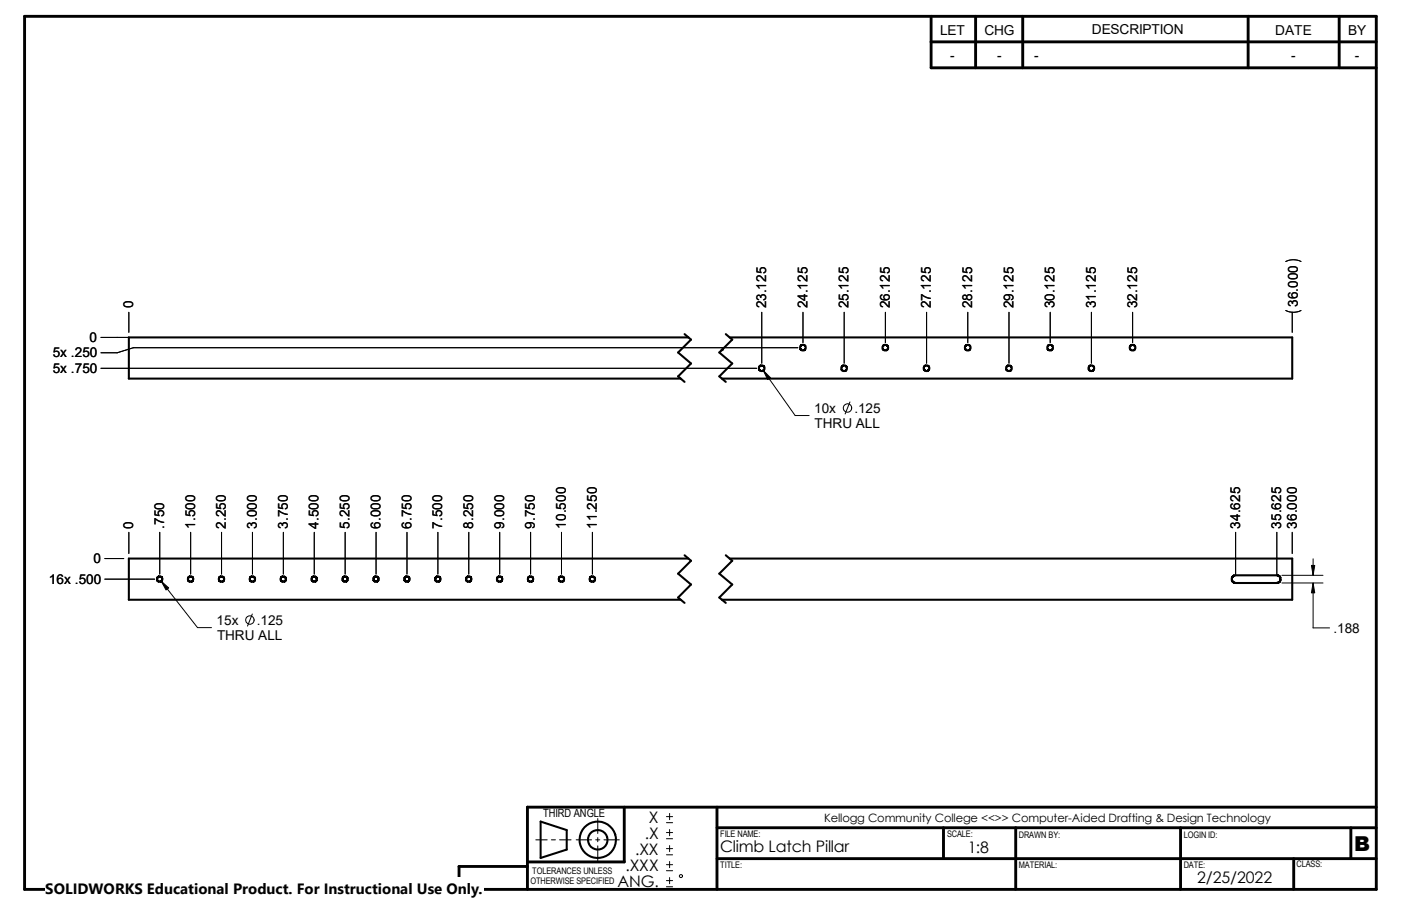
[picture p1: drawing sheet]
<svg xmlns="http://www.w3.org/2000/svg" width="432mm" height="279mm" viewBox="0 0 432 279" stroke-linecap="round" stroke-linejoin="round" font-family="sans-serif">
<g fill="none" stroke="#000" stroke-width=".31">
<path d="M39.7 96.3v6.2M234.8 96.3v15.7M247.5 96.3v9.4M260.2 96.3v15.7M272.9 96.3v9.4M285.6 96.3v15.7M298.3 96.3v9.4M311 96.3v15.7M323.7 96.3v9.4M336.4 96.3v15.7M349.1 96.3v9.4M396.3 80.6a5.3 5.3 0 0 1 4.7 0"/>
<path d="M396.3 95.8a5.3 5.3 0 0 0 4.7 0M398.3 96.3v6.2M31.1 104.1h8.6M31.1 113.6h202.1M235.3 114.3l9.8 13.8h4.3M245.9 107.2h-204.8l-5 1.6h-5M262 124l-1.5 3.7M32.3 172.3h5.8M32.3 178.6h15.4M39.7 164.2v6.5M49.2 164.2v12.8M49.7 179.2l11.2 14.3h4.3"/>
<path d="M58.8 164.2v12.8M68.3 164.2v12.8M77.8 164.2v12.8M87.3 164.2v12.8M96.9 164.2v12.8M106.4 164.2v12.8M115.9 164.2v12.8M125.4 164.2v12.8M135 164.2v12.8M144.5 164.2v12.8M154 164.2v12.8M163.5 164.2v12.8"/>
<path d="M173.1 164.2v12.8M182.6 164.2v12.8M380.8 164.2v12.8M393.5 164.2v12.8M395.1 179.8h12.7M395.1 177.4h12.7M398.3 164.2v6.5M404.7 172.3v5.1M404.7 179.8v13.8h5.1M77.8 189.4l-1.5 3.7M165.1 259h3.6M169.9 259h1.3"/>
<path d="M172.5 259h3.5M177.6 259h4.7M183.6 259h1.3M184.2 252.4v4.6M184.2 258.3v1.3M186.1 259h4.8M205.4 253.7h1.9M205.4 251.8h1.9M205.4 258.7h1.9M205.4 256.8h1.9M206.4 250.9v1.9M206.4 255.8v1.9"/>
<path d="M184.2 260.9v4.6M205.4 273.5h1.9M205.4 271.6h1.9M205.4 263.6h1.9M205.4 261.7h1.9M205.4 268.5h1.9M205.4 266.7h1.9M206.4 260.8v1.8M206.4 265.7v1.9M206.4 270.6v1.9"/>
<circle cx="261.2" cy="125.8" r="1.3"/>
<circle cx="77" cy="191.2" r="1.3"/>
<circle cx="209.9" cy="270.2" r=".47"/>
</g>
<g fill="none" stroke="#000" stroke-width=".64">
<path d="M211 103l2 1.7-4 4 4 3.4-4 4 2 1.7M212.2 104.1h-172.5v12.7h170.1M222.9 107.5l-.5 .5M223.7 103l2 1.7-4 4 4 3.4-4 4 2 1.7M224.9 104.1h173.4v12.7h-175.8M234.4 112.7l-.5 .5v.7l.5 .5h.7l.5-.5-.1-.8-.6-.4-.5 .1M259.8 112.7l-.5 .5v.7l.5 .5h.7l.5-.5-.1-.8-.6-.4-.5 .1M285.2 112.7l-.5 .5v.7l.5 .5h.7l.5-.5-.1-.8-.6-.4-.5 .1M310.6 112.7l-.5 .5v.7l.5 .5h.7l.5-.5-.1-.8-.6-.4-.5 .1M336 112.7l-.5 .5v.7l.5 .5h.7l.5-.5-.1-.8-.6-.4-.5 .1M211 171.2l2 1.7-4 4 4 3.4-4 4 2 1.6M212.2 172.3h-172.5v12.7h170.1"/>
<path d="M223.7 171.2l2 1.7-4 4 4 3.4-4 4 2 1.6M224.9 172.3h173.4v12.7h-175.8M393.5 177.4l1 .4 .2 .8-.4 .9-.8 .3h-12.7l-.7-.3-.5-.6 .2-.9 .7-.6h13M166.6 253.4l8.1 2.6v6l-8.1 2.6z"/>
<circle cx="247.5" cy="107.2" r=".87"/>
<circle cx="272.9" cy="107.2" r=".87"/>
<circle cx="298.3" cy="107.2" r=".87"/>
<circle cx="323.7" cy="107.2" r=".87"/>
<circle cx="349.1" cy="107.2" r=".87"/>
<circle cx="49.2" cy="178.6" r=".8"/>
<circle cx="58.7" cy="178.6" r=".8"/>
<circle cx="68.3" cy="178.6" r=".8"/>
<circle cx="77.8" cy="178.6" r=".8"/>
<circle cx="87.3" cy="178.6" r=".8"/>
<circle cx="96.8" cy="178.6" r=".8"/>
<circle cx="106.4" cy="178.6" r=".8"/>
<circle cx="115.9" cy="178.6" r=".8"/>
<circle cx="125.4" cy="178.6" r=".8"/>
<circle cx="134.9" cy="178.6" r=".8"/>
<circle cx="144.5" cy="178.6" r=".8"/>
<circle cx="154" cy="178.6" r=".8"/>
<circle cx="163.5" cy="178.6" r=".8"/>
<circle cx="173" cy="178.6" r=".8"/>
<circle cx="182.6" cy="178.6" r=".8"/>
<circle cx="184.2" cy="259" r="3"/>
<circle cx="184.2" cy="259" r="5.6"/>
</g>
<g fill="none" stroke="#000" stroke-width=".89">
<path d="M7.6 5h416.6v269.3h-416.6zM287 5v15.9h137.2M287 12.9h137.2M300.7 5v15.9M315.2 5v15.9M384.7 5v15.9M412.7 5v15.9M192.4 248.9v16.9h-29.8M221 248.9v25.4M221 255.3h203.2M290.8 255.3v9.5M313.1 255.3v19"/>
<path d="M363.9 255.3v19M416.3 255.3v9.5M424.2 248.9h-261.6v25.4M162.6 267.2h-21.1v7.1M221 264.8h203.2M398.7 264.8v9.5"/>
</g>
<path d="M235.3 114.3l2.1 2.2-.8 .6zM49.7 179.2l2.3 2.1-.8 .6zM404.7 179.8l.5 3h-1zM404.2 174.4h1l-.5 3z" fill="#000" stroke="#000" stroke-width=".31"/>
<path d="M14 270.6h135.1v8.8h-135.1z" fill="#fff"/>
<text font-size="6.3" x="417.4" y="262.3">B</text>
<g font-size="4.9">
<text x="200" y="253.7">X</text>
<text x="195.8" y="263.7">.XX</text>
<text x="198.8" y="258.7">.X</text>
<text x="222" y="262.8">Climb Latch Pillar</text>
<text x="298.3" y="262.9">1:8</text>
<text x="192.8" y="268.6">.XXX</text>
<text x="190.3" y="273.5">ANG.</text>
<text x="369" y="272.2">2/25/2022</text>
</g>
<text font-size="4.6" x="14" y="275.6">SOLIDWORKS Educational Product. For Instructional Use Only.</text>
<g font-size="4.2">
<text x="289.7" y="10.7">LET</text>
<text x="303.4" y="10.7">CHG</text>
<text x="336.5" y="10.4">DESCRIPTION</text>
<text x="393.1" y="10.8">DATE</text>
<text x="415.5" y="10.8">BY</text>
<text x="292.8" y="18.5">-</text>
<text x="307.4" y="18.5">-</text>
<text x="318.7" y="18.5">-</text>
<text x="397.9" y="18.6">-</text>
<text x="417.6" y="18.6">-</text>
<text x="41.1" y="95.1" transform="rotate(-90 41.1 95.1)">0</text>
<text x="236.1" y="95.1" transform="rotate(-90 236.1 95.1)">23.125</text>
<text x="248.8" y="95.1" transform="rotate(-90 248.8 95.1)">24.125</text>
<text x="261.5" y="95.1" transform="rotate(-90 261.5 95.1)">25.125</text>
<text x="274.2" y="95.1" transform="rotate(-90 274.2 95.1)">26.125</text>
<text x="286.9" y="95.1" transform="rotate(-90 286.9 95.1)">27.125</text>
<text x="299.6" y="95.1" transform="rotate(-90 299.6 95.1)">28.125</text>
<text x="312.3" y="95.1" transform="rotate(-90 312.3 95.1)">29.125</text>
<text x="325" y="95.1" transform="rotate(-90 325 95.1)">30.125</text>
<text x="337.7" y="95.1" transform="rotate(-90 337.7 95.1)">31.125</text>
<text x="350.4" y="95.1" transform="rotate(-90 350.4 95.1)">32.125</text>
<text x="400" y="94.6" transform="rotate(-90 400 94.6)">36.000</text>
<text x="27.6" y="105.5">0</text>
<text x="16.2" y="110.2">5x .250</text>
<text x="16.2" y="115">5x .750</text>
<text x="251" y="127.2">10x</text>
<text x="251.1" y="131.9">THRU ALL</text>
<text x="263.3" y="127.2">.125</text>
<text x="41.1" y="163" transform="rotate(-90 41.1 163)">0</text>
<text x="50.6" y="163" transform="rotate(-90 50.6 163)">.750</text>
<text x="60.1" y="163" transform="rotate(-90 60.1 163)">1.500</text>
<text x="69.6" y="163" transform="rotate(-90 69.6 163)">2.250</text>
<text x="79.2" y="163" transform="rotate(-90 79.2 163)">3.000</text>
<text x="88.7" y="163" transform="rotate(-90 88.7 163)">3.750</text>
<text x="98.2" y="163" transform="rotate(-90 98.2 163)">4.500</text>
<text x="107.7" y="163" transform="rotate(-90 107.7 163)">5.250</text>
<text x="117.3" y="163" transform="rotate(-90 117.3 163)">6.000</text>
<text x="126.8" y="163" transform="rotate(-90 126.8 163)">6.750</text>
<text x="136.3" y="163" transform="rotate(-90 136.3 163)">7.500</text>
<text x="145.8" y="163" transform="rotate(-90 145.8 163)">8.250</text>
<text x="155.4" y="163" transform="rotate(-90 155.4 163)">9.000</text>
<text x="164.9" y="163" transform="rotate(-90 164.9 163)">9.750</text>
<text x="174.4" y="163" transform="rotate(-90 174.4 163)">10.500</text>
<text x="183.9" y="163" transform="rotate(-90 183.9 163)">11.250</text>
<text x="382.2" y="163" transform="rotate(-90 382.2 163)">34.625</text>
<text x="394.9" y="163" transform="rotate(-90 394.9 163)">35.625</text>
<text x="399.7" y="163" transform="rotate(-90 399.7 163)">36.000</text>
<text x="28.8" y="173.7">0</text>
<text x="15.1" y="180">16x .500</text>
<text x="66.8" y="192.6">15x</text>
<text x="66.9" y="197.3">THRU ALL</text>
<text x="79.1" y="192.6">.125</text>
<text x="410.9" y="195.1">.188</text>
</g>
<g font-size="3.5">
<text x="167.4" y="252.1">THIRD ANGLE</text>
<text x="254" y="253.6">Kellogg Community College &lt;&lt;&gt;&gt; Computer-Aided Drafting &amp; Design Technology</text>
</g>
<g font-size="2.8">
<text x="222" y="258">FILE NAME:</text>
<text x="291.9" y="258.1">SCALE:</text>
<text x="314" y="258.3">DRAWN BY:</text>
<text x="364.9" y="258.3">LOGIN ID:</text>
<text x="164" y="269.7">TOLERANCES UNLESS</text>
<text x="222" y="267.7">TITLE:</text>
<text x="314" y="267.6">MATERIAL:</text>
<text x="364.8" y="267.6">DATE:</text>
<text x="399.6" y="267.5">CLASS:</text>
<text x="163.5" y="272.7">OTHERWISE SPECIFIED</text>
</g>
</svg>
